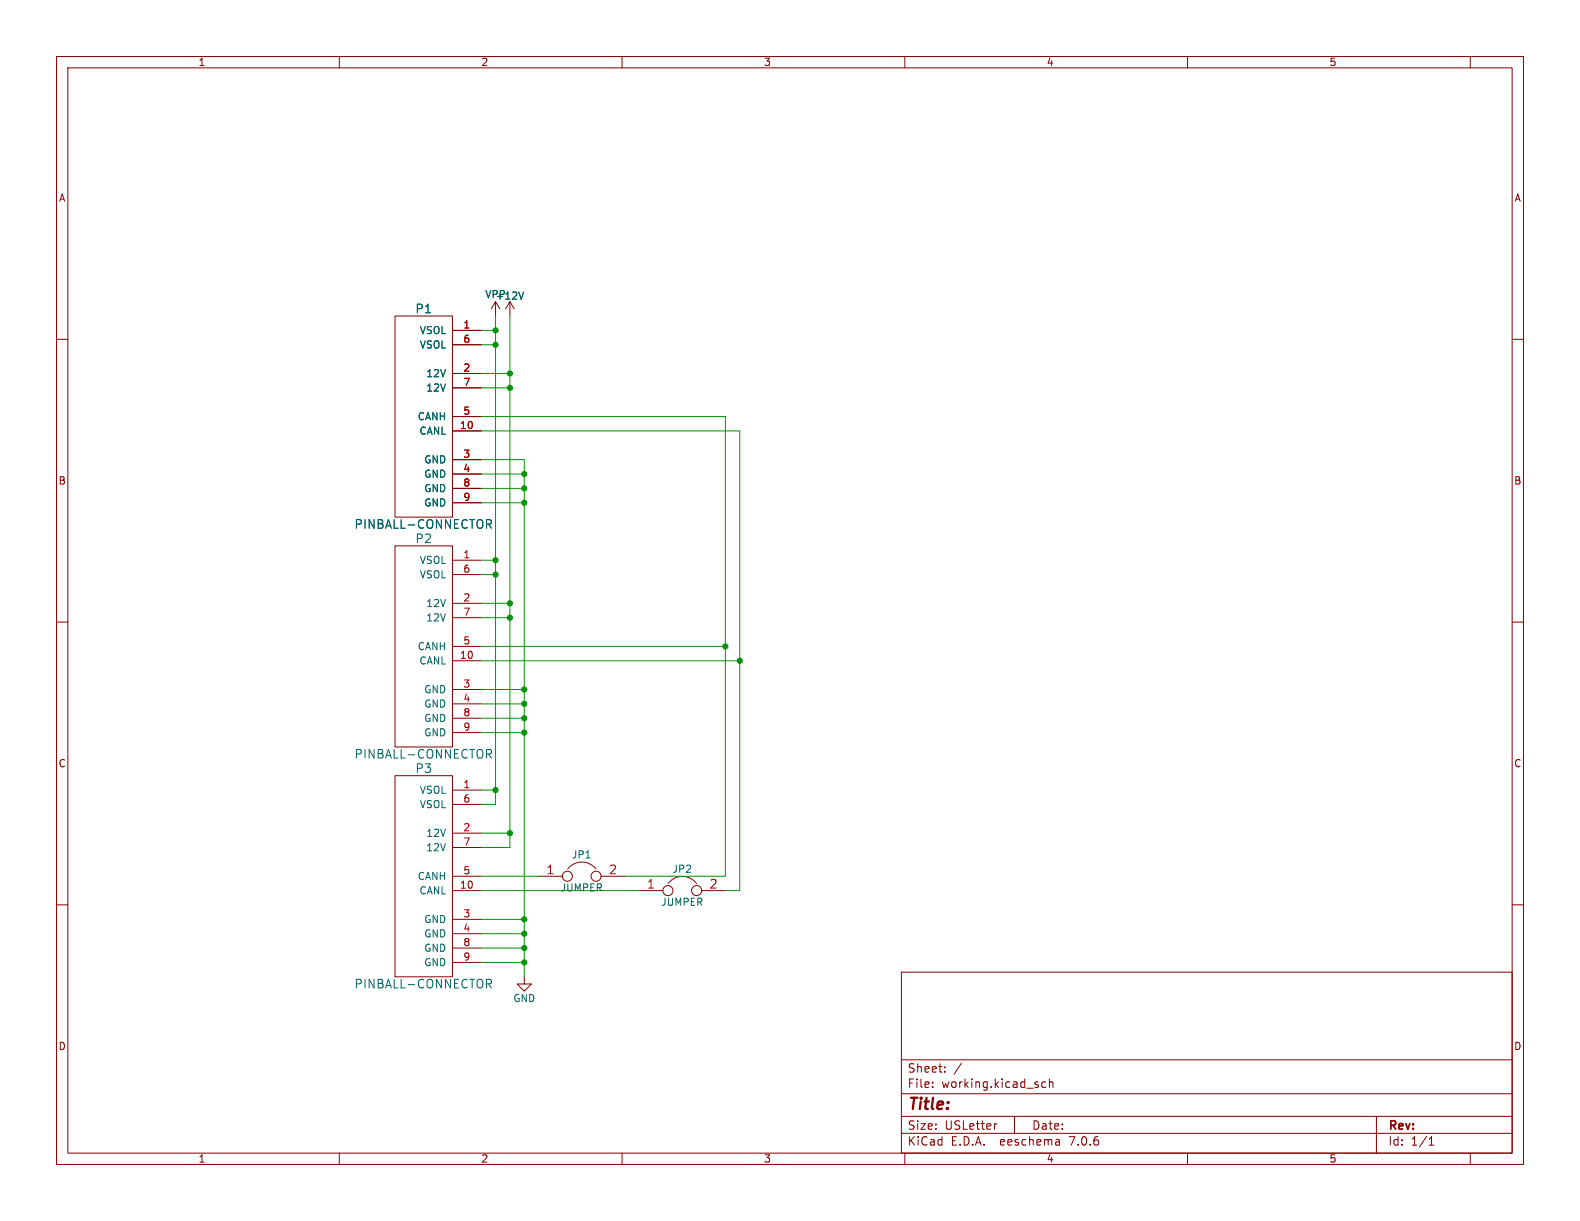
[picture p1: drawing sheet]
(kicad_sch (version 20230121) (generator eeschema)

 (paper "USLetter")

 (lib_symbols
  (symbol "diypinball-parts:PINBALL-CONNECTOR" (pin_names (offset 1.016)) (in_bom yes) (on_board yes)
   (property "Reference" "P" (at 0 19.05 0) (effects (font (size 1.524 1.524))))
   (property "Value" "PINBALL-CONNECTOR" (at 0 -19.05 0) (effects (font (size 1.524 1.524))))
   (property "Footprint" "" (at 5.08 1.27 0) (effects (font (size 1.524 1.524))))
   (property "Datasheet" "" (at 5.08 1.27 0) (effects (font (size 1.524 1.524))))
   (symbol "PINBALL-CONNECTOR_0_1"
    (rectangle (start 5.08 17.78) (end -5.08 -17.78) (stroke (width 0) (type solid)) (fill (type none))))
   (symbol "PINBALL-CONNECTOR_1_1"
    (pin power_in line (at 10.16 15.24 180) (length 5.08) (name "VSOL" (effects (font (size 1.27 1.27)))) (number "1" (effects (font (size 1.27 1.27)))))
    (pin bidirectional line (at 10.16 -2.54 180) (length 5.08) (name "CANL" (effects (font (size 1.27 1.27)))) (number "10" (effects (font (size 1.27 1.27)))))
    (pin power_in line (at 10.16 7.62 180) (length 5.08) (name "12V" (effects (font (size 1.27 1.27)))) (number "2" (effects (font (size 1.27 1.27)))))
    (pin power_in line (at 10.16 -7.62 180) (length 5.08) (name "GND" (effects (font (size 1.27 1.27)))) (number "3" (effects (font (size 1.27 1.27)))))
    (pin power_in line (at 10.16 -10.16 180) (length 5.08) (name "GND" (effects (font (size 1.27 1.27)))) (number "4" (effects (font (size 1.27 1.27)))))
    (pin bidirectional line (at 10.16 0 180) (length 5.08) (name "CANH" (effects (font (size 1.27 1.27)))) (number "5" (effects (font (size 1.27 1.27)))))
    (pin power_in line (at 10.16 12.7 180) (length 5.08) (name "VSOL" (effects (font (size 1.27 1.27)))) (number "6" (effects (font (size 1.27 1.27)))))
    (pin power_in line (at 10.16 5.08 180) (length 5.08) (name "12V" (effects (font (size 1.27 1.27)))) (number "7" (effects (font (size 1.27 1.27)))))
    (pin power_in line (at 10.16 -12.7 180) (length 5.08) (name "GND" (effects (font (size 1.27 1.27)))) (number "8" (effects (font (size 1.27 1.27)))))
    (pin power_in line (at 10.16 -15.24 180) (length 5.08) (name "GND" (effects (font (size 1.27 1.27)))) (number "9" (effects (font (size 1.27 1.27)))))))
  (symbol "power-breakout-pcb-v1-rescue:+12V" (power) (pin_names (offset 0)) (in_bom yes) (on_board yes)
   (property "Reference" "#PWR" (at 0 -3.81 0) (effects (font (size 1.27 1.27)) hide))
   (property "Value" "+12V" (at 0 3.556 0) (effects (font (size 1.27 1.27))))
   (property "Footprint" "" (at 0 0 0) (effects (font (size 1.524 1.524))))
   (property "Datasheet" "" (at 0 0 0) (effects (font (size 1.524 1.524))))
   (symbol "+12V_0_1"
    (polyline (pts (xy -0.762 1.27) (xy 0 2.54)) (stroke (width 0) (type solid)) (fill (type none)))
    (polyline (pts (xy 0 0) (xy 0 2.54)) (stroke (width 0) (type solid)) (fill (type none)))
    (polyline (pts (xy 0 2.54) (xy 0.762 1.27)) (stroke (width 0) (type solid)) (fill (type none))))
   (symbol "+12V_1_1"
    (pin power_in line (at 0 0 90) (length 0) hide (name "+12V" (effects (font (size 1.27 1.27)))) (number "1" (effects (font (size 1.27 1.27)))))))
  (symbol "power-breakout-pcb-v1-rescue:GND" (power) (pin_names (offset 0)) (in_bom yes) (on_board yes)
   (property "Reference" "#PWR" (at 0 -6.35 0) (effects (font (size 1.27 1.27)) hide))
   (property "Value" "GND" (at 0 -3.81 0) (effects (font (size 1.27 1.27))))
   (property "Footprint" "" (at 0 0 0) (effects (font (size 1.524 1.524))))
   (property "Datasheet" "" (at 0 0 0) (effects (font (size 1.524 1.524))))
   (symbol "GND_0_1"
    (polyline (pts (xy 0 0) (xy 0 -1.27) (xy 1.27 -1.27) (xy 0 -2.54) (xy -1.27 -1.27) (xy 0 -1.27)) (stroke (width 0) (type solid)) (fill (type none))))
   (symbol "GND_1_1"
    (pin power_in line (at 0 0 270) (length 0) hide (name "GND" (effects (font (size 1.27 1.27)))) (number "1" (effects (font (size 1.27 1.27)))))))
  (symbol "power-breakout-pcb-v1-rescue:JUMPER" (pin_names (offset 0.762) hide) (in_bom yes) (on_board yes)
   (property "Reference" "JP" (at 0 3.81 0) (effects (font (size 1.27 1.27))))
   (property "Value" "JUMPER" (at 0 -2.032 0) (effects (font (size 1.27 1.27))))
   (property "Footprint" "" (at 0 0 0) (effects (font (size 1.524 1.524))))
   (property "Datasheet" "" (at 0 0 0) (effects (font (size 1.524 1.524))))
   (symbol "JUMPER_0_1"
    (circle (center -2.54 0) (radius 0.889) (stroke (width 0) (type solid)) (fill (type none)))
    (arc (start 2.5146 1.27) (mid 0.0078 2.5097) (end -2.4892 1.27) (stroke (width 0) (type solid)) (fill (type none)))
    (circle (center 2.54 0) (radius 0.889) (stroke (width 0) (type solid)) (fill (type none)))
    (pin passive line (at -7.62 0 0) (length 4.191) (name "1" (effects (font (size 1.524 1.524)))) (number "1" (effects (font (size 1.524 1.524)))))
    (pin passive line (at 7.62 0 180) (length 4.191) (name "2" (effects (font (size 1.524 1.524)))) (number "2" (effects (font (size 1.524 1.524)))))))
  (symbol "power-breakout-pcb-v1-rescue:VPP" (power) (pin_names (offset 0)) (in_bom yes) (on_board yes)
   (property "Reference" "#PWR" (at 0 -3.81 0) (effects (font (size 1.27 1.27)) hide))
   (property "Value" "VPP" (at 0 3.81 0) (effects (font (size 1.27 1.27))))
   (property "Footprint" "" (at 0 0 0) (effects (font (size 1.524 1.524))))
   (property "Datasheet" "" (at 0 0 0) (effects (font (size 1.524 1.524))))
   (symbol "VPP_0_1"
    (polyline (pts (xy -0.762 1.27) (xy 0 2.54)) (stroke (width 0) (type solid)) (fill (type none)))
    (polyline (pts (xy 0 0) (xy 0 2.54)) (stroke (width 0) (type solid)) (fill (type none)))
    (polyline (pts (xy 0 2.54) (xy 0.762 1.27)) (stroke (width 0) (type solid)) (fill (type none))))
   (symbol "VPP_1_1"
    (pin power_in line (at 0 0 90) (length 0) hide (name "VPP" (effects (font (size 1.27 1.27)))) (number "1" (effects (font (size 1.27 1.27))))))))

 (junction (at 130.81 116.84) (diameter 0) (color 0 0 0 0))
 (junction (at 128.27 114.3) (diameter 0) (color 0 0 0 0))
 (junction (at 92.71 86.36) (diameter 0) (color 0 0 0 0))
 (junction (at 92.71 83.82) (diameter 0) (color 0 0 0 0))
 (junction (at 92.71 165.1) (diameter 0) (color 0 0 0 0))
 (junction (at 92.71 129.54) (diameter 0) (color 0 0 0 0))
 (junction (at 90.17 66.04) (diameter 0) (color 0 0 0 0))
 (junction (at 87.63 99.06) (diameter 0) (color 0 0 0 0))
 (junction (at 92.71 121.92) (diameter 0) (color 0 0 0 0))
 (junction (at 90.17 68.58) (diameter 0) (color 0 0 0 0))
 (junction (at 92.71 124.46) (diameter 0) (color 0 0 0 0))
 (junction (at 92.71 127) (diameter 0) (color 0 0 0 0))
 (junction (at 92.71 167.64) (diameter 0) (color 0 0 0 0))
 (junction (at 92.71 170.18) (diameter 0) (color 0 0 0 0))
 (junction (at 90.17 147.32) (diameter 0) (color 0 0 0 0))
 (junction (at 90.17 109.22) (diameter 0) (color 0 0 0 0))
 (junction (at 92.71 162.56) (diameter 0) (color 0 0 0 0))
 (junction (at 87.63 139.7) (diameter 0) (color 0 0 0 0))
 (junction (at 92.71 88.9) (diameter 0) (color 0 0 0 0))
 (junction (at 87.63 101.6) (diameter 0) (color 0 0 0 0))
 (junction (at 87.63 60.96) (diameter 0) (color 0 0 0 0))
 (junction (at 90.17 106.68) (diameter 0) (color 0 0 0 0))
 (junction (at 87.63 58.42) (diameter 0) (color 0 0 0 0))

 (wire (pts (xy 85.09 121.92) (xy 92.71 121.92)) (stroke (width 0) (type default)))
 (wire (pts (xy 92.71 124.46) (xy 92.71 127)) (stroke (width 0) (type default)))
 (wire (pts (xy 113.03 157.48) (xy 85.09 157.48)) (stroke (width 0) (type default)))
 (wire (pts (xy 90.17 66.04) (xy 90.17 68.58)) (stroke (width 0) (type default)))
 (wire (pts (xy 92.71 121.92) (xy 92.71 124.46)) (stroke (width 0) (type default)))
 (wire (pts (xy 85.09 83.82) (xy 92.71 83.82)) (stroke (width 0) (type default)))
 (wire (pts (xy 92.71 83.82) (xy 92.71 86.36)) (stroke (width 0) (type default)))
 (wire (pts (xy 92.71 86.36) (xy 92.71 88.9)) (stroke (width 0) (type default)))
 (wire (pts (xy 85.09 154.94) (xy 95.25 154.94)) (stroke (width 0) (type default)))
 (wire (pts (xy 130.81 157.48) (xy 128.27 157.48)) (stroke (width 0) (type default)))
 (wire (pts (xy 85.09 109.22) (xy 90.17 109.22)) (stroke (width 0) (type default)))
 (wire (pts (xy 92.71 170.18) (xy 92.71 172.72)) (stroke (width 0) (type default)))
 (wire (pts (xy 130.81 76.2) (xy 130.81 116.84)) (stroke (width 0) (type default)))
 (wire (pts (xy 128.27 114.3) (xy 85.09 114.3)) (stroke (width 0) (type default)))
 (wire (pts (xy 92.71 88.9) (xy 92.71 121.92)) (stroke (width 0) (type default)))
 (wire (pts (xy 85.09 73.66) (xy 128.27 73.66)) (stroke (width 0) (type default)))
 (wire (pts (xy 90.17 55.88) (xy 90.17 66.04)) (stroke (width 0) (type default)))
 (wire (pts (xy 90.17 106.68) (xy 90.17 109.22)) (stroke (width 0) (type default)))
 (wire (pts (xy 85.09 68.58) (xy 90.17 68.58)) (stroke (width 0) (type default)))
 (wire (pts (xy 128.27 73.66) (xy 128.27 114.3)) (stroke (width 0) (type default)))
 (wire (pts (xy 87.63 139.7) (xy 87.63 142.24)) (stroke (width 0) (type default)))
 (wire (pts (xy 85.09 124.46) (xy 92.71 124.46)) (stroke (width 0) (type default)))
 (wire (pts (xy 130.81 116.84) (xy 130.81 157.48)) (stroke (width 0) (type default)))
 (wire (pts (xy 85.09 167.64) (xy 92.71 167.64)) (stroke (width 0) (type default)))
 (wire (pts (xy 87.63 99.06) (xy 85.09 99.06)) (stroke (width 0) (type default)))
 (wire (pts (xy 92.71 81.28) (xy 92.71 83.82)) (stroke (width 0) (type default)))
 (wire (pts (xy 92.71 170.18) (xy 85.09 170.18)) (stroke (width 0) (type default)))
 (wire (pts (xy 87.63 142.24) (xy 85.09 142.24)) (stroke (width 0) (type default)))
 (wire (pts (xy 85.09 101.6) (xy 87.63 101.6)) (stroke (width 0) (type default)))
 (wire (pts (xy 85.09 106.68) (xy 90.17 106.68)) (stroke (width 0) (type default)))
 (wire (pts (xy 128.27 154.94) (xy 110.49 154.94)) (stroke (width 0) (type default)))
 (wire (pts (xy 87.63 55.88) (xy 87.63 58.42)) (stroke (width 0) (type default)))
 (wire (pts (xy 92.71 127) (xy 92.71 129.54)) (stroke (width 0) (type default)))
 (wire (pts (xy 85.09 129.54) (xy 92.71 129.54)) (stroke (width 0) (type default)))
 (wire (pts (xy 85.09 147.32) (xy 90.17 147.32)) (stroke (width 0) (type default)))
 (wire (pts (xy 85.09 81.28) (xy 92.71 81.28)) (stroke (width 0) (type default)))
 (wire (pts (xy 85.09 86.36) (xy 92.71 86.36)) (stroke (width 0) (type default)))
 (wire (pts (xy 90.17 147.32) (xy 90.17 149.86)) (stroke (width 0) (type default)))
 (wire (pts (xy 85.09 66.04) (xy 90.17 66.04)) (stroke (width 0) (type default)))
 (wire (pts (xy 130.81 116.84) (xy 85.09 116.84)) (stroke (width 0) (type default)))
 (wire (pts (xy 85.09 76.2) (xy 130.81 76.2)) (stroke (width 0) (type default)))
 (wire (pts (xy 92.71 165.1) (xy 92.71 167.64)) (stroke (width 0) (type default)))
 (wire (pts (xy 90.17 149.86) (xy 85.09 149.86)) (stroke (width 0) (type default)))
 (wire (pts (xy 87.63 101.6) (xy 87.63 139.7)) (stroke (width 0) (type default)))
 (wire (pts (xy 92.71 167.64) (xy 92.71 170.18)) (stroke (width 0) (type default)))
 (wire (pts (xy 85.09 165.1) (xy 92.71 165.1)) (stroke (width 0) (type default)))
 (wire (pts (xy 85.09 162.56) (xy 92.71 162.56)) (stroke (width 0) (type default)))
 (wire (pts (xy 92.71 162.56) (xy 92.71 165.1)) (stroke (width 0) (type default)))
 (wire (pts (xy 85.09 60.96) (xy 87.63 60.96)) (stroke (width 0) (type default)))
 (wire (pts (xy 90.17 109.22) (xy 90.17 147.32)) (stroke (width 0) (type default)))
 (wire (pts (xy 87.63 99.06) (xy 87.63 101.6)) (stroke (width 0) (type default)))
 (wire (pts (xy 92.71 129.54) (xy 92.71 162.56)) (stroke (width 0) (type default)))
 (wire (pts (xy 85.09 127) (xy 92.71 127)) (stroke (width 0) (type default)))
 (wire (pts (xy 87.63 60.96) (xy 87.63 99.06)) (stroke (width 0) (type default)))
 (wire (pts (xy 87.63 58.42) (xy 85.09 58.42)) (stroke (width 0) (type default)))
 (wire (pts (xy 85.09 88.9) (xy 92.71 88.9)) (stroke (width 0) (type default)))
 (wire (pts (xy 90.17 68.58) (xy 90.17 106.68)) (stroke (width 0) (type default)))
 (wire (pts (xy 87.63 58.42) (xy 87.63 60.96)) (stroke (width 0) (type default)))
 (wire (pts (xy 128.27 114.3) (xy 128.27 154.94)) (stroke (width 0) (type default)))
 (wire (pts (xy 85.09 139.7) (xy 87.63 139.7)) (stroke (width 0) (type default)))

 (symbol (lib_id "diypinball-parts:PINBALL-CONNECTOR") (at 74.93 73.66 0) (unit 1) (in_bom yes) (on_board yes) (dnp no)
  (property "Reference" "P1" (at 74.93 54.61 0) (effects (font (size 1.524 1.524))))
  (property "Value" "PINBALL-CONNECTOR" (at 74.93 92.71 0) (effects (font (size 1.524 1.524))))
  (property "Footprint" "Pinball:PINBALL-CONNECTOR-V" (at 80.01 72.39 0) (effects (font (size 1.524 1.524)) hide))
  (property "Datasheet" "" (at 80.01 72.39 0) (effects (font (size 1.524 1.524)))) (pin "1") (pin "10") (pin "2") (pin "3") (pin "4") (pin "5") (pin "6") (pin "7") (pin "8") (pin "9"))

 (symbol (lib_id "diypinball-parts:PINBALL-CONNECTOR") (at 74.93 114.3 0) (unit 1) (in_bom yes) (on_board yes) (dnp no)
  (property "Reference" "P2" (at 74.93 95.25 0) (effects (font (size 1.524 1.524))))
  (property "Value" "PINBALL-CONNECTOR" (at 74.93 133.35 0) (effects (font (size 1.524 1.524))))
  (property "Footprint" "Pinball:PINBALL-CONNECTOR-V" (at 80.01 113.03 0) (effects (font (size 1.524 1.524)) hide))
  (property "Datasheet" "" (at 80.01 113.03 0) (effects (font (size 1.524 1.524)))) (pin "1") (pin "10") (pin "2") (pin "3") (pin "4") (pin "5") (pin "6") (pin "7") (pin "8") (pin "9"))

 (symbol (lib_id "diypinball-parts:PINBALL-CONNECTOR") (at 74.93 154.94 0) (unit 1) (in_bom yes) (on_board yes) (dnp no)
  (property "Reference" "P3" (at 74.93 135.89 0) (effects (font (size 1.524 1.524))))
  (property "Value" "PINBALL-CONNECTOR" (at 74.93 173.99 0) (effects (font (size 1.524 1.524))))
  (property "Footprint" "Pinball:PINBALL-CONNECTOR-V" (at 80.01 153.67 0) (effects (font (size 1.524 1.524)) hide))
  (property "Datasheet" "" (at 80.01 153.67 0) (effects (font (size 1.524 1.524)))) (pin "1") (pin "10") (pin "2") (pin "3") (pin "4") (pin "5") (pin "6") (pin "7") (pin "8") (pin "9"))

 (symbol (lib_id "power-breakout-pcb-v1-rescue:JUMPER") (at 102.87 154.94 0) (unit 1) (in_bom yes) (on_board yes) (dnp no)
  (property "Reference" "JP1" (at 102.87 151.13 0) (effects (font (size 1.27 1.27))))
  (property "Value" "JUMPER" (at 102.87 156.972 0) (effects (font (size 1.27 1.27))))
  (property "Footprint" "open-projects:S_JUMPER_2" (at 102.87 154.94 0) (effects (font (size 1.524 1.524)) hide))
  (property "Datasheet" "" (at 102.87 154.94 0) (effects (font (size 1.524 1.524)))) (pin "1") (pin "2"))

 (symbol (lib_id "power-breakout-pcb-v1-rescue:JUMPER") (at 120.65 157.48 0) (unit 1) (in_bom yes) (on_board yes) (dnp no)
  (property "Reference" "JP2" (at 120.65 153.67 0) (effects (font (size 1.27 1.27))))
  (property "Value" "JUMPER" (at 120.65 159.512 0) (effects (font (size 1.27 1.27))))
  (property "Footprint" "open-projects:S_JUMPER_2" (at 120.65 157.48 0) (effects (font (size 1.524 1.524)) hide))
  (property "Datasheet" "" (at 120.65 157.48 0) (effects (font (size 1.524 1.524)))) (pin "1") (pin "2"))

 (symbol (lib_id "power-breakout-pcb-v1-rescue:GND") (at 92.71 172.72 0) (unit 1) (in_bom yes) (on_board yes) (dnp no)
  (property "Reference" "#PWR01" (at 92.71 179.07 0) (effects (font (size 1.27 1.27)) hide))
  (property "Value" "GND" (at 92.71 176.53 0) (effects (font (size 1.27 1.27))))
  (property "Footprint" "" (at 92.71 172.72 0) (effects (font (size 1.524 1.524))))
  (property "Datasheet" "" (at 92.71 172.72 0) (effects (font (size 1.524 1.524)))) (pin "1"))

 (symbol (lib_id "power-breakout-pcb-v1-rescue:+12V") (at 90.17 55.88 0) (unit 1) (in_bom yes) (on_board yes) (dnp no)
  (property "Reference" "#PWR02" (at 90.17 59.69 0) (effects (font (size 1.27 1.27)) hide))
  (property "Value" "+12V" (at 90.17 52.324 0) (effects (font (size 1.27 1.27))))
  (property "Footprint" "" (at 90.17 55.88 0) (effects (font (size 1.524 1.524))))
  (property "Datasheet" "" (at 90.17 55.88 0) (effects (font (size 1.524 1.524)))) (pin "1"))

 (symbol (lib_id "power-breakout-pcb-v1-rescue:VPP") (at 87.63 55.88 0) (unit 1) (in_bom yes) (on_board yes) (dnp no)
  (property "Reference" "#PWR03" (at 87.63 59.69 0) (effects (font (size 1.27 1.27)) hide))
  (property "Value" "VPP" (at 87.63 52.07 0) (effects (font (size 1.27 1.27))))
  (property "Footprint" "" (at 87.63 55.88 0) (effects (font (size 1.524 1.524))))
  (property "Datasheet" "" (at 87.63 55.88 0) (effects (font (size 1.524 1.524)))) (pin "1"))

 (sheet_instances (path "" (page "1"))))
